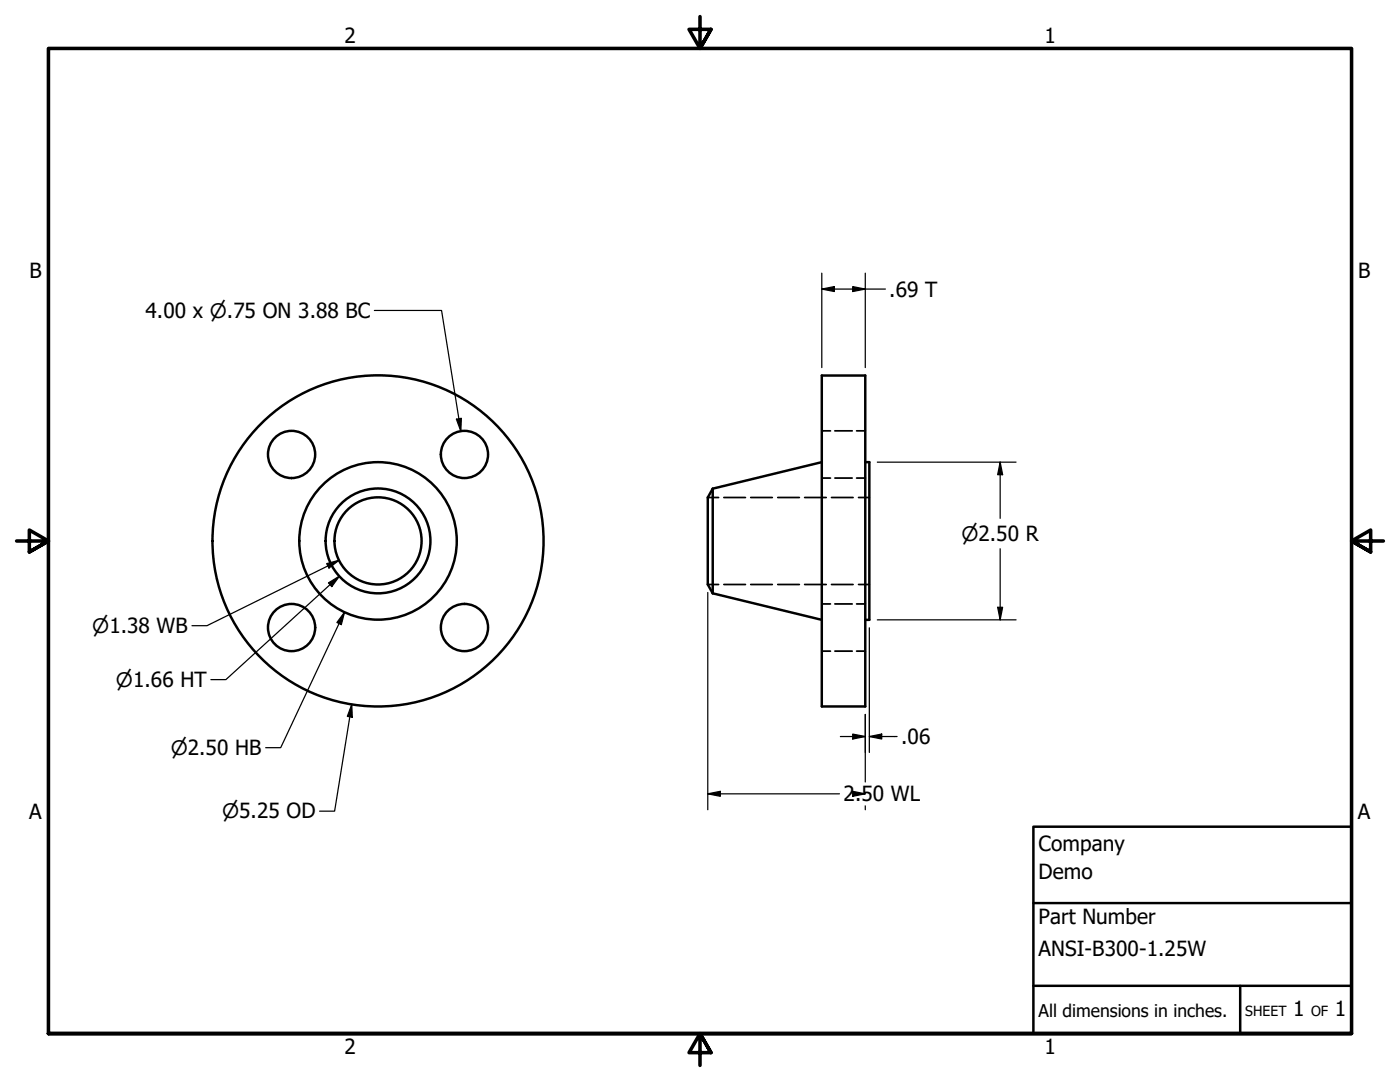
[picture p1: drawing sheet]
<svg xmlns="http://www.w3.org/2000/svg" width="279mm" height="216mm" viewBox="0 0 279 216" stroke-linecap="round" stroke-linejoin="round" font-family="sans-serif">
<!-- layer: Visible (ANSI) -->
<g fill="none" stroke="#000" stroke-width=".49">
<path d="M164 74.9h8.7v66.1h-8.7zM142.2 97.5v20.9M142.2 97.5l-.9 1.8v17.3l.9 1.8M164 92.2l-21.8 5.3M172.7 92.2h.8v31.5h-.8M142.2 118.4l21.8 5.3"/>
<circle cx="58.2" cy="90.7" r="4.7"/>
<circle cx="92.7" cy="90.7" r="4.7"/>
<circle cx="75.4" cy="107.9" r="8.7"/>
<circle cx="75.4" cy="107.9" r="10.5"/>
<circle cx="75.4" cy="107.9" r="15.7"/>
<circle cx="75.4" cy="107.9" r="33"/>
<circle cx="58.2" cy="125.2" r="4.7"/>
<circle cx="92.7" cy="125.2" r="4.7"/>
</g>
<!-- layer: Hidden (ANSI) -->
<g fill="none" stroke="#000" stroke-width=".35">
<path d="M141.3 99.3h2.1M144.5 99.3h4.3M149.8 99.3h4.3M155.2 99.3h4.3M160.6 99.3h4.3M164 95.4h1.7M164 86h1.7M165.9 99.3h4.4M166.6 95.4h3.5M166.6 86h3.5M171 95.4h1.7M171 86h1.7"/>
<path d="M171.3 99.3h2.2M141.3 116.6h2.1M144.5 116.6h4.3M149.8 116.6h4.3M155.2 116.6h4.3M160.6 116.6h4.3M165.9 116.6h4.4M171.3 116.6h2.2M164 129.9h1.7M164 120.5h1.7M166.6 129.9h3.5M166.6 120.5h3.5"/>
<path d="M171 129.9h1.7M171 120.5h1.7"/>
</g>
<!-- layer: Border (ANSI) -->
<path d="M139.7 3.3v6.4l-2.2-3.8h4.4l-2.2 3.8 2.2-3.8M3.3 107.9h6.4l-3.8-2.1v4.3l3.8-2.2-3.8 2.2M276.1 107.9h-6.4l3.8-2.1v4.3l-3.8-2.2 3.8 2.2M9.7 206.2v-196.5h260v196.5h-260h260M141.9 210l-2.2-3.8 2.2 3.8h-4.4l2.2-3.8v6.4" fill="none" stroke="#000" stroke-width=".71"/>
<!-- layer: Title (ANSI) -->
<path d="M206.2 165h63.5v41.2h-63.5zM206.2 196.7h63.5M206.2 180.2h63.5M247.5 196.7v9.5" fill="none" stroke="#000" stroke-width=".49"/>
<!-- layer: Dimension (ANSI) -->
<g fill="none" stroke="#000" stroke-width=".25">
<path d="M164 57.7l2.5-.5v1zM164 57.7h12.7M164 54.5v18.8M170.2 57.2l2.5 .5-2.5 .5zM172.7 54.5v18.8M74.7 61.9h13.4l3.9 24.1M91.1 83.6l1-.1-.1 2.5zM175.1 92.2h27.7M199.6 92.2l.5 2.5h-1zM199.6 92.2v11.2M65.2 112.5l2.5-.7-2 1.5zM65.5 116.3l2.2-1.3-1.5 2.1z"/>
<path d="M67.7 111.8l-26.4 13h-3M67.7 115l-22.6 20.6h-3M141.3 118.2v43.4M199.6 109.5v14.2M68.8 122.2l-.7 2.4-.9-.4zM68.8 122.2l-12.8 27h-3M173.5 125.3v24.8M175.1 123.7h27.7M199.1 121.2h1l-.5 2.5zM70.2 140.5l.1 2.6-1-.2zM70.2 140.5l-3.4 21.4h-3M141.3 158.4l2.5-.5v1z"/>
<path d="M141.3 158.4h26.2M167.7 147h5M170.2 146.5l2.5 .5-2.5 .5zM170.2 157.9l2.5 .5-2.5 .5zM170.2 158.4h2.5M172.7 142.6v13.4M173.5 147l2.5-.5v1zM173.5 147h5.5M172.7 160.8v.8"/>
</g>
<g fill="#000">
<path d="M164 57.7l2.5-.5v1z" fill-rule="evenodd"/>
<path d="M170.2 57.2l2.5 .5-2.5 .5z" fill-rule="evenodd"/>
<path d="M91.1 83.6l1-.1-.1 2.5z" fill-rule="evenodd"/>
<path d="M199.6 92.2l.5 2.5h-1z" fill-rule="evenodd"/>
<path d="M65.2 112.5l2.5-.7-2 1.5z" fill-rule="evenodd"/>
<path d="M65.5 116.3l2.2-1.3-1.5 2.1z" fill-rule="evenodd"/>
<path d="M68.8 122.2l-.7 2.4-.9-.4z" fill-rule="evenodd"/>
<path d="M199.1 121.2h1l-.5 2.5z" fill-rule="evenodd"/>
<path d="M70.2 140.5l.1 2.6-1-.2z" fill-rule="evenodd"/>
<path d="M141.3 158.4l2.5-.5v1z" fill-rule="evenodd"/>
<path d="M170.2 146.5l2.5 .5-2.5 .5z" fill-rule="evenodd"/>
<path d="M170.2 157.9l2.5 .5-2.5 .5z" fill-rule="evenodd"/>
<path d="M173.5 147l2.5-.5v1z" fill-rule="evenodd"/>
</g>
<g font-size="4.2">
<text x="68.7" y="8.6">2</text>
<text x="208.4" y="8.6">1</text>
<text x="5.9" y="55.5">B</text>
<text x="177.5" y="59.2">.69 T</text>
<text x="271" y="55.5">B</text>
<text x="29" y="63.4">4.00 x ⌀.75 ON 3.88 BC</text>
<text x="179.8" y="148.5">.06</text>
<text x="168.3" y="159.9">2.50 WL</text>
<text x="5.8" y="163.4">A</text>
<text x="271" y="163.4">A</text>
<text x="207.3" y="169.8">Company</text>
<text x="207.3" y="175.4">Demo</text>
<text x="207.3" y="184.4">Part Number</text>
<text x="207.3" y="190.7">ANSI-B300-1.25W</text>
<text x="258.1" y="202.8">1</text>
<text x="266.4" y="202.8">1</text>
<text x="68.7" y="210.3">2</text>
<text x="208.4" y="210.3">1</text>
</g>
<g font-size="4">
<text x="191.9" y="107.9">⌀2.50 R</text>
<text x="18.4" y="126.3">⌀1.38 WB</text>
<text x="23.1" y="137.1">⌀1.66 HT</text>
<text x="34.1" y="150.7">⌀2.50 HB</text>
<text x="44.3" y="163.3">⌀5.25 OD</text>
</g>
<text font-size="3.5" x="207.3" y="202.9">All dimensions in inches.</text>
<g font-size="2.8">
<text x="248.5" y="202.8">SHEET</text>
<text x="261.7" y="202.8">OF</text>
</g>
</svg>
